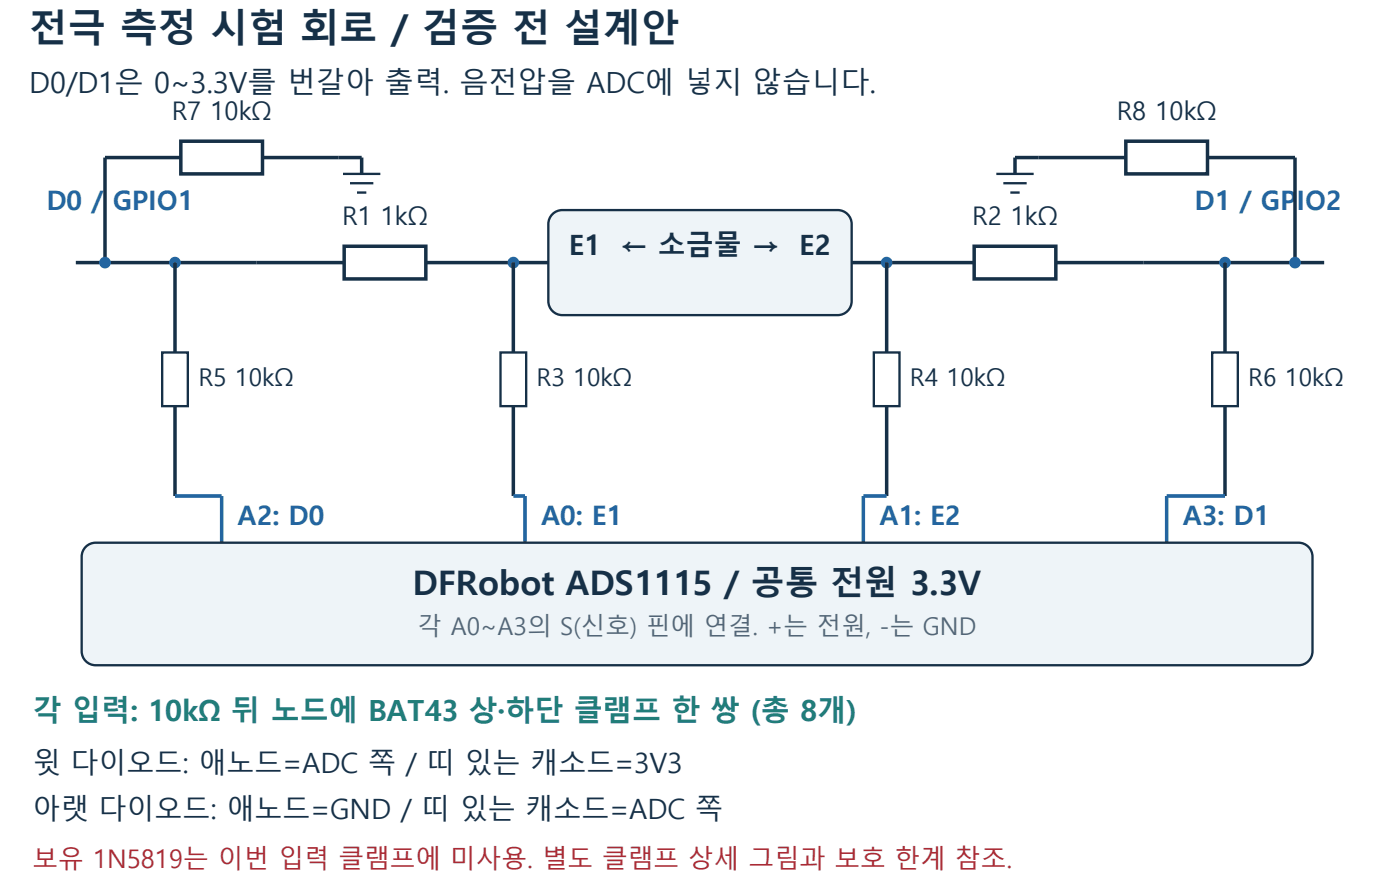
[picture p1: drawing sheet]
<svg xmlns="http://www.w3.org/2000/svg" width="423mm" height="268mm" viewBox="0 0 423 268" stroke-linecap="round" stroke-linejoin="round" font-family="sans-serif">
<path d="M22.9 79.4h81.2M128.8 79.4h26.4" fill="none" stroke="#163047" stroke-width="1.1" stroke-linecap="butt"/>
<path d="M104.1 74.4h24.7v9.9h-24.7z" fill-rule="evenodd" fill="#fff" stroke="#163047" stroke-width="1.1" stroke-linecap="butt"/>
<path d="M268.1 79.4h26.5M319.3 79.4h26.4" fill="none" stroke="#163047" stroke-width="1.1" stroke-linecap="butt"/>
<path d="M294.6 74.4h24.7v9.9h-24.7z" fill-rule="evenodd" fill="#fff" stroke="#163047" stroke-width="1.1" stroke-linecap="butt"/>
<path d="M345.7 79.4h54.7" fill="none" stroke="#163047" stroke-width="1.1" stroke-linecap="butt"/>
<path d="M166.8 65a4.2 4.2 0 0 1 3.2-1.5h83.3a4.2 4.2 0 0 1 4.2 4.2v23.3a4.2 4.2 0 0 1-4.2 4.2h-83.3a4.2 4.2 0 0 1-4.2-4.2v-23.3a4.2 4.2 0 0 1 1-2.7z" fill-rule="evenodd" fill="#eef4f8" stroke="#163047" stroke-width=".71" stroke-linecap="butt"/>
<path d="M155.2 79.4h10.6M257.5 79.4h10.6" fill="none" stroke="#163047" stroke-width="1.1" stroke-linecap="butt"/>
<g fill="#2365a0">
<circle cx="52.9" cy="79.4" r="1.76"/>
<circle cx="155.2" cy="79.4" r="1.76"/>
<circle cx="268.1" cy="79.4" r="1.76"/>
<circle cx="370.4" cy="79.4" r="1.76"/>
</g>
<path d="M52.9 79.4v27.1M52.9 122.8v27.1" fill="none" stroke="#163047" stroke-width="1.1" stroke-linecap="butt"/>
<path d="M49 106.5h7.8v16.3h-7.8z" fill-rule="evenodd" fill="#fff" stroke="#163047" stroke-width=".71" stroke-linecap="butt"/>
<path d="M52.9 149.9h14.1v14.1" fill="none" stroke="#2365a0" stroke-width="1.1" stroke-linecap="butt"/>
<path d="M155.2 79.4v27.1M155.2 122.8v27.1" fill="none" stroke="#163047" stroke-width="1.1" stroke-linecap="butt"/>
<path d="M151.3 106.5h7.8v16.3h-7.8z" fill-rule="evenodd" fill="#fff" stroke="#163047" stroke-width=".71" stroke-linecap="butt"/>
<path d="M155.2 149.9h3.5v14.1" fill="none" stroke="#2365a0" stroke-width="1.1" stroke-linecap="butt"/>
<path d="M268.1 79.4v27.1M268.1 122.8v27.1" fill="none" stroke="#163047" stroke-width="1.1" stroke-linecap="butt"/>
<path d="M264.2 106.5h7.8v16.3h-7.8z" fill-rule="evenodd" fill="#fff" stroke="#163047" stroke-width=".71" stroke-linecap="butt"/>
<path d="M268.1 149.9h-7v14.1" fill="none" stroke="#2365a0" stroke-width="1.1" stroke-linecap="butt"/>
<path d="M370.4 79.4v27.1M370.4 122.8v27.1" fill="none" stroke="#163047" stroke-width="1.1" stroke-linecap="butt"/>
<path d="M366.5 106.5h7.8v16.3h-7.8z" fill-rule="evenodd" fill="#fff" stroke="#163047" stroke-width=".71" stroke-linecap="butt"/>
<path d="M370.4 149.9h-17.6v14.1" fill="none" stroke="#2365a0" stroke-width="1.1" stroke-linecap="butt"/>
<path d="M25.7 165.5a4.2 4.2 0 0 1 3.2-1.5h363.7a4.2 4.2 0 0 1 4.3 4.3v28.5a4.2 4.2 0 0 1-4.3 4.3h-363.7a4.2 4.2 0 0 1-4.2-4.3v-28.5a4.2 4.2 0 0 1 1-2.8z" fill-rule="evenodd" fill="#eef4f8" stroke="#163047" stroke-width=".71" stroke-linecap="butt"/>
<path d="M54.7 47.6h-23v31.8M79.4 47.6h22.9" fill="none" stroke="#163047" stroke-width="1.1" stroke-linecap="butt"/>
<path d="M54.7 42.7h24.7v9.9h-24.7z" fill-rule="evenodd" fill="#fff" stroke="#163047" stroke-width="1.1" stroke-linecap="butt"/>
<path d="M102.3 47.6h7.1v5" fill="none" stroke="#163047" stroke-width="1.1" stroke-linecap="butt"/>
<path d="M103.7 52.6h11.3M105.8 55.4h7.1M107.9 58.2h2.9" fill="none" stroke="#163047" stroke-width=".71" stroke-linecap="butt"/>
<circle cx="31.7" cy="79.4" r="1.76" fill="#2365a0"/>
<path d="M314 47.6h26.4M365.1 47.6h26.5v31.8" fill="none" stroke="#163047" stroke-width="1.1" stroke-linecap="butt"/>
<path d="M340.4 42.7h24.7v9.9h-24.7z" fill-rule="evenodd" fill="#fff" stroke="#163047" stroke-width="1.1" stroke-linecap="butt"/>
<path d="M314 47.6h-7.1v5" fill="none" stroke="#163047" stroke-width="1.1" stroke-linecap="butt"/>
<path d="M301.3 52.6h11.3M303.4 55.4h7M305.5 58.2h2.8" fill="none" stroke="#163047" stroke-width=".71" stroke-linecap="butt"/>
<circle cx="391.6" cy="79.4" r="1.76" fill="#2365a0"/>
<text font-size="11.6" fill="#163047" x="8.8" y="12.7">전극 측정 시험 회로 / 검증 전 설계안</text>
<text font-size="10.2" fill="#163047" x="124.9" y="180">DFRobot ADS1115 / 공통 전원 3.3V</text>
<text font-size="8.8" fill="#163047" x="8.8" y="28.2">D0/D1은 0~3.3V를 번갈아 출력. 음전압을 ADC에 넣지 않습니다.</text>
<text font-size="8.8" fill="#217d79" x="9.9" y="218">각 입력: 10kΩ 뒤 노드에 BAT43 상·하단 클램프 한 쌍 (총 8개)</text>
<g font-size="8.5" fill="#163047">
<text x="172.1" y="77.2">E1</text>
<text x="187.5" y="77.2">← 소금물 →</text>
<text x="241.7" y="77.2">E2</text>
<text x="9.9" y="233.5">윗 다이오드: 애노드=ADC 쪽 / 띠 있는 캐소드=3V3</text>
<text x="9.9" y="247.6">아랫 다이오드: 애노드=GND / 띠 있는 캐소드=ADC 쪽</text>
</g>
<g font-size="8.1" fill="#2365a0">
<text x="14.1" y="63.5">D0 / GPIO1</text>
<text x="361.3" y="63.5">D1 / GPIO2</text>
<text x="72" y="158.8">A2: D0</text>
<text x="163.7" y="158.8">A0: E1</text>
<text x="266" y="158.8">A1: E2</text>
<text x="357.7" y="158.8">A3: D1</text>
</g>
<g font-size="7.8" fill="#163047">
<text x="51.9" y="36.3">R7 10kΩ</text>
<text x="337.7" y="36.3">R8 10kΩ</text>
<text x="103.4" y="68.1">R1 1kΩ</text>
<text x="293.9" y="68.1">R2 1kΩ</text>
</g>
<text font-size="7.8" fill="#a92b35" x="9.9" y="262.5">보유 1N5819는 이번 입력 클램프에 미사용. 별도 클램프 상세 그림과 보호 한계 참조.</text>
<g font-size="7.4" fill="#163047">
<text x="60" y="116.8">R5 10kΩ</text>
<text x="162.3" y="116.8">R3 10kΩ</text>
<text x="275.2" y="116.8">R4 10kΩ</text>
<text x="377.5" y="116.8">R6 10kΩ</text>
</g>
<text font-size="7.4" fill="#526678" x="126.3" y="191.8">각 A0~A3의 S(신호) 핀에 연결. +는 전원, -는 GND</text>
</svg>
